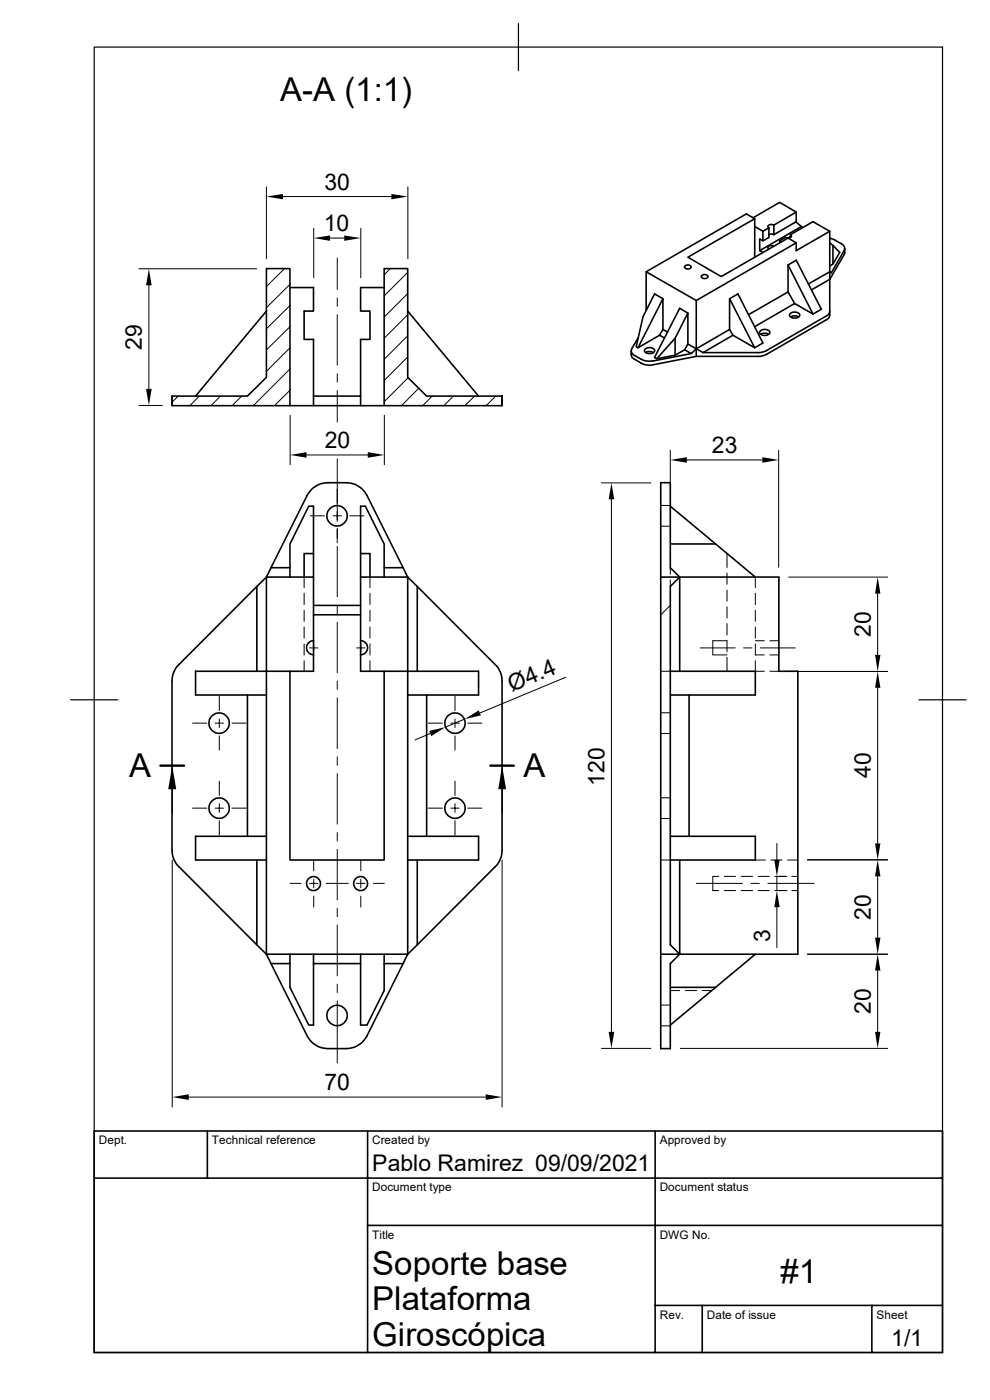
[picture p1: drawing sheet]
<svg xmlns="http://www.w3.org/2000/svg" width="210mm" height="297mm" viewBox="0 0 210 297" stroke-linecap="round" stroke-linejoin="round" font-family="sans-serif">
<g fill="none" stroke="#000" stroke-width=".34">
<path d="M56.5 57h5v29.1h-25v-2.1h16l4-3.9zM137.1 57.7v8.1M145.2 56.5a.76 .76 0 0 1 .8-.3 .76 .76 0 0 1 .6 .6 .76 .76 0 0 1-.8 .3 .76 .76 0 0 1-.6-.6zM148.8 58.5a.76 .76 0 0 1 .8-.3 .76 .76 0 0 1 .6 .6 .76 .76 0 0 1-.8 .3 .76 .76 0 0 1-.6-.6zM160.1 48v-1.6l-1.8-1-21.2 12.3 10.6 6.1 21.2-12.3M160.1 46.4l-14.2 8.2 7.1 4.1 14.2-8.2M160.1 48l1.7 1.1M160.1 48v6.6M163.1 49.8l.3-.1 .7 .1M163.1 48.3v2.1l-1.3 .7-.6-.4v2.5M163.1 48.3l-1.3 .8v2M164.1 47.8a.77 .77 0 0 0-1.2 .3l.2 .2"/>
<path d="M164.1 52.2a.77 .77 0 0 0-1.2 .4l.2 .2M165.7 51.3l-.3-.2v.4M166.6 50.4l-1.2 .7M166.7 50.4l.4 .1M167.2 56.2l5.3 10.4M167.7 49.8a.43 .43 0 0 1 .1 .6 .43 .43 0 0 1-.6 .1M167.7 49.8l4.8-2.8 3.5 2.1-7.1 4.1v-1.7l-1.7-1M167.7 49.8v.6M167.7 50.2l-.5 .3M168.8 47.1l1.2 .9M168.9 45v2l-4.7 2.8v-2l4.7-2.8-3.5-2.1-5.7 3.3M170.3 48.3l-.3-.3-8.8 5.2 .6 .4"/>
<path d="M176 51.5l2.1 2.1-1.4 2.4-.7 .4M176 49.1v8.6l.4 .2 2.7-4.7a1.11 1.11 0 0 0-.6-1.5l-1.4-.8M176 50.5l1.1 .4M176 59.3v7.5l-.1 .6-.6 .5-13 7.4-1.1 .3h-13.5l-9.6 1.9-.9-.1-1.2-.4M176 59.3v-1.6l-4.5 2.5M176 59.3l-3.9 2.2M176.7 52.1v3.9M179.2 52.7l-.1 1.3-3.1 5.3M56.5 66l-15 18M61.5 61h5v5h-2v6h2v14.1M81.5 61h-5v5h2v6h-2v14.1M86.5 66l15 18"/>
<path d="M133.9 74.4l.1 1.2 .6 .6M134.7 76.2l1.3 .8M134.7 75.4l1.3 .8M135.4 71.6l-1.4 2.4a1.11 1.11 0 0 0 .6 1.4M136 76.2l1.2 .4 1.4-.1M136.9 74a1.36 1.36 0 0 1 2 .4 1.26 1.26 0 0 1-2.2 0zM136.9 74.8a1.8 1.8 0 0 1 1.7 0M140.6 69.9v-6.5l-5.3 10.4 4.6-2.7M140.6 63.4l-1.7-1-2.5 4.8-1.4 6.4 .3 .2M141.6 70.4l-1-.5-.7 1.2 1.1 .6M143.2 75.4l-3.9 .7M145.9 73l1.8 1-1.1 1-1.4-.8z"/>
<path d="M145.9 73v-6.6l-2.7 5.4v3.6l2-1.2M145.9 66.4l-1.7-1-5.3 10.4 .4 .3 3.9-4.3M146.6 75l-8 1.6M147.7 63.8v11.8M154.8 63.4l5.3 10.4M154.8 69.9l.7 1.2-6.4 3.7-1.4-.8 7.1-4.1v-6.5l1.7-1 5.3 10.4-1.7 1-4.6-2.7M158.8 66.8l8.4-4.9v-5.7l1.7-1 5.3 10.4-1.7 1-3.9-2.2-8.5 4.9M161.3 70.2a1.36 1.36 0 0 1 2 .3 1.26 1.26 0 0 1-2.2 0zM161.4 70.9a1.8 1.8 0 0 1 1.7 0M167.2 61.9l1.4 2.5M167.6 66.5a1.36 1.36 0 0 1 2.1 .3 1.26 1.26 0 0 1-2.2 0zM167.7 67.2a1.8 1.8 0 0 1 1.7 0"/>
<path d="M176 66l-.1 .6-.4 .3-13.4 7.7-.9 .2h-12.1M36.5 84v2.1M61.5 86.1h20M66.5 84h10M106.5 84h-16l-4-3.9v-23.1h-5v29.1h25v-2.1v2.1M65.1 105.2l-7.6 15.2h4M66.5 117.4h-2v5M76.5 117.4h2v5M77.9 105.2a5.2 5.2 0 0 0-4.5-2.8h-3.8a5.2 5.2 0 0 0-4.5 2.8M77.9 105.2l7.6 15.2h-4M142.2 107.4l18 15M142.2 115.4h9.6"/>
<path d="M54.5 124.4l-16.5 16.6a4.9 4.9 0 0 0-1.5 3.5v35.9a4.9 4.9 0 0 0 1.5 3.5l16.5 16.5M57.5 120.4l-1 2-2 2v18M61.5 122.4v-7l4-8h1v15M66.5 130.4h10M66.5 128.4h10M66.5 135.9v6.5h-25v5h15M66.5 135.9a1.48 1.48 0 0 0-1.5 1.5 1.48 1.48 0 0 0 1.5 1.5M76.5 122.4v-15h1l4 8v7M76.5 122.4h10v80h-30v-80h10v13.5M76.5 122.4v20h25v5h-15M76.5 135.9a1.48 1.48 0 0 1 1.5 1.5 1.48 1.48 0 0 1-1.5 1.5M85.5 120.4l1 2 2 2v18"/>
<path d="M88.5 124.4l16.5 16.6a4.9 4.9 0 0 1 1.5 3.5v35.9a4.9 4.9 0 0 1-1.5 3.5l-16.5 16.5M140.2 122.4h4M144.2 122.4l-2-2v-18h-2v100M144.2 122.4l-2 2v76l2 2-2 2v18.1h-2v-20.1M52.5 147.4v30M61.5 142.4v40.1h20v-40.1M90.5 147.4v30M142.2 142.4h18v5h-18M144.2 142.4v-20h21v20h4v60h-25v-19.9M146.2 147.4v30M56.5 177.4h-15v5.1h15M86.5 177.4h15v5.1h-15"/>
<path d="M142.2 177.4h18v5.1h-18M54.5 182.5v17.9l2 2 1 2h4M88.5 182.5v17.9l-2 2-1 2h-4M57.5 204.4l7.6 15.3M66.5 202.4v15.1h-1l-4-8v-7.1M66.5 204.4h10M76.5 202.4v15.1h1.4l3.6-7.4v-7.7M77.9 219.7a5.2 5.2 0 0 1-4.5 2.8h-3.8a5.2 5.2 0 0 1-4.5-2.8M85.5 204.4l-7.6 15.3M140.2 202.4h4M142.2 209.5h9.6M160.2 202.4l-18 15.1"/>
<path d="M20 239.9h179.9v47h-179.9zM44 239.9v10M78 239.9v47M139 239.9v47M20 249.9h179.9M78 260h121.9M139 276.9h60.9M149 276.9v10M185 276.9v10"/>
<circle cx="71.5" cy="109.4" r="2.15"/>
<circle cx="46.5" cy="153.4" r="2.15"/>
<circle cx="96.5" cy="153.4" r="2.15"/>
<circle cx="46.5" cy="171.5" r="2.15"/>
<circle cx="96.5" cy="171.4" r="2.15"/>
<circle cx="66.5" cy="187.5" r="1.49"/>
<circle cx="76.5" cy="187.5" r="1.49"/>
<circle cx="71.5" cy="215.4" r="2.15"/>
</g>
<g fill="none" stroke="#000" stroke-width=".21">
<path d="M56.5 39.6v15.3M86.5 39.6v15.3M29.5 57h24.9M60 41.7h23M60.3 57l-3.8 3.8M66.5 48.4v10.5M70 50.5h3M71.5 54.7v6.7M76.5 48.4v10.5M82.8 57l-1.3 1.3M86.5 57.7l-5 5M31.6 60.5v22"/>
<path d="M61.6 60.3l-5.1 5M61.6 64.8l-5.1 5M61.6 69.3l-5.1 5M61.6 73.7l-5.1 5.1M61.6 78.2l-7.8 7.8M71.5 63.2v1.8M71.5 66.8v10.7M71.5 79.3v1.8M86.5 62.2l-5 5M86.5 66.7l-5 5M86.5 71.2l-5 5M86.5 75.7l-5 5"/>
<path d="M29.5 86h4.9M37.8 84l-1.3 1.3M42.3 84l-2 2M46.8 84l-2 2M51.3 84l-2 2M61.6 88.1v10.5M61.6 82.8l-3.3 3.2M65 96.5h13M71.5 82.8v6.7M71.5 97.4v13.2M81.5 88.1v10.5M86.6 80.1l-5.1 5.1"/>
<path d="M88.9 82.3l-3.7 3.7M91.7 84l-2 2M96.2 84l-2 2M100.7 84l-2 2M105.2 84l-2 2M142.2 95.5v7.6M145.7 97.6h16M165.2 95.5v24.9M65.8 109.4h3M70.7 109.4h1.7M71.5 115.9v10.7M71.5 112.1v3"/>
<path d="M74.2 109.4h3M127.6 102.4h10.5M129.7 105.9v113M140.2 111.6h2M140.2 107.2h2M154.2 117.4v3M64.5 122.4v2.3M64.5 125.9v2.4M64.5 129.5v2.3M64.5 133v2.4M64.5 136.6v2.4M65.7 137.5h1.7"/>
<path d="M66.5 136.5v1.8M71.5 128.4v1.8M71.5 132v10.7M75.6 137.5h1.8M76.5 136.5v1.8M78.5 122.4v2.3M78.5 125.9v2.4M78.5 129.5v2.3M78.5 133v2.4M78.5 136.6v2.4M142.2 128.4l-2 2M142.2 120.4v1.4"/>
<path d="M142.2 123v1.4M148.5 137.5h7.5M154.2 135.9h-3v3h3M154.2 121.6v2.4M154.2 125.2v2.4M154.2 128.7v2.4M154.2 132.3v2.4M154.2 135.9v2.4M154.2 139.4v3M157.7 137.5h1.8M160.2 138.9h1.9M160.2 135.9h1.9"/>
<path d="M160.2 122.4v2.3M160.2 125.9v2.4M160.2 129.5v2.3M160.2 133v2.4M160.2 136.6v2.4M161.3 137.5h7.4M163.3 138.9h1.9M163.3 135.9h1.9M167.3 122.4h21M186.2 125.9v13M40.9 153.4h3M45.6 153.4h1.8"/>
<path d="M46.5 147.7v3M46.5 152.5v1.8M46.5 156.1v3M49.2 153.4h3M64.5 140.2v2.2M71.5 144.5v1.8M71.5 148v10.8M78.5 140.2v2.2M90.8 153.4h3.1M91.3 155.6l-3.2 1.4M95.6 153.4h1.8M96.5 147.7v3"/>
<path d="M96.5 152.5v1.8M96.5 156.1v3M98.6 152.6l-4.1 1.7M99.2 153.4h3M120 143.7l-18.2 7.6M140.2 142.4h2M140.2 155.6h2M140.2 151.2h2M160.2 140.2v2.2h1.9M163.3 142.4h1.9M167.3 142.5h21M186.2 145.9v33"/>
<path d="M36.5 167.4v5M40.9 171.5h3M45.6 171.5h1.8M46.5 165.7v3M46.5 170.5v1.8M46.5 174.1v3M49.2 171.5h3M71.5 160.6v1.7M71.5 164.1v10.7M71.5 176.6v1.8M90.8 171.5h3.1M95.6 171.5h1.8"/>
<path d="M96.5 165.7v3M96.5 170.5v1.8M96.5 174.1v3M99.2 171.5h3M106.5 167.4v5M140.2 173.7h2M140.2 169.2h2M164.8 178.9v3.5M36.5 182.5v52.4M61.6 187.4h2.2M65.7 187.4h1.7M66.5 182.4v2.3"/>
<path d="M66.5 186.5v1.8M66.5 190.1v2.3M69.2 187.4h4.7M71.5 180.2v10.7M71.5 192.7v1.8M71.5 196.3v10.7M75.6 187.4h1.8M76.5 182.4v2.3M76.5 186.5v1.8M76.5 190.1v2.3M79.2 187.4h2.3M106.5 182.5v52.4"/>
<path d="M140.2 182.5h2M147.7 187.4h9.8M152.5 185.9h-1.3v3h1.3M153.7 188.9h2.3M153.7 185.9h2.3M157.2 188.9h2.4M157.2 185.9h2.4M159.3 187.4h1.8M160.2 182.5h2.1M160.8 188.9h2.4M160.8 185.9h2.4M162.9 187.4h9.8"/>
<path d="M163.5 182.5h2.4M164.4 185.9h2.5M164.8 185.9v3M164.8 192.4v8.6M166.9 188.9h-2.5M167.1 182.5h2.1M168 188.9h1.2M168 185.9h1.2M171.3 182.4h17M186.2 185.9v13M71.5 208.8v1.8M71.5 212.3v13.2"/>
<path d="M140.2 217.6h2M140.2 213.2h2M142.2 210.1h2M145.4 210.1h2.4M149 210.1h2M171.3 202.4h17M186.2 205.9v13M40 232.7h63M127.6 222.4h10.5M144.3 222.4h44"/>
</g>
<path d="M20 10h179.9v276.9h-179.9zM110 5v10M15 148.5h10M194.9 148.5h10" fill="none" stroke="#000" stroke-width=".25"/>
<path d="M34 162.4h5M104 162.4h5" fill="none" stroke="#000" stroke-width=".51"/>
<g fill="#000">
<path d="M56.5 41.7l3.5-.6v1.2zM66.5 50.5l3.5-.5v1.1zM73 50l3.5 .5-3.5 .6zM83 41.1l3.5 .6-3.5 .6zM31.6 57l.6 3.5h-1.2zM31 82.5h1.2l-.6 3.5zM61.6 96.5l3.4-.6v1.2zM78 95.9l3.5 .6-3.5 .6zM142.2 97.6l3.5-.6v1.2zM161.7 97l3.5 .6-3.5 .6zM129.7 102.4l.6 3.5h-1.2zM186.2 122.4l.6 3.5h-1.2z"/>
<path d="M185.6 138.9h1.2l-.6 3.6zM91.1 155.1l3.4-.8-3 1.9zM98.6 152.6l3-1.9 .4 1.1zM186.2 142.5l.6 3.4h-1.2zM36.5 162.4l.9 5h-1.7zM106.5 162.4l.9 5h-1.7zM185.6 178.9h1.2l-.6 3.5zM164.3 182.4h1.1l-.6 3.5zM164.8 188.9l.6 3.5h-1.1zM186.2 182.4l.6 3.5h-1.2zM185.6 198.9h1.2l-.6 3.5zM129.1 218.9h1.2l-.6 3.5z"/>
<path d="M186.2 202.4l.6 3.5h-1.2zM185.6 218.9h1.2l-.6 3.5zM36.5 232.7l3.5-.5v1.1zM103 232.2l3.5 .5-3.5 .6z"/>
</g>
<g font-size="7">
<text x="59.4" y="21.3">A-A (1:1)</text>
<text x="27.4" y="164.9">A</text>
<text x="111.1" y="164.9">A</text>
<text x="79" y="270.5">Soporte base</text>
<text x="165.6" y="272.2">#1</text>
<text x="79" y="278">Plataforma</text>
<text x="79" y="285.5">Giroscópica</text>
</g>
<g font-size="4.9">
<text x="68.8" y="40.3">30</text>
<text x="68.7" y="49.1">10</text>
<text x="30.1" y="74.2" transform="rotate(-90 30.1 74.2)">29</text>
<text x="68.9" y="95">20</text>
<text x="151" y="96.1">23</text>
<text x="184.7" y="135.1" transform="rotate(-90 184.7 135.1)">20</text>
<text x="108.6" y="146.8" transform="rotate(-23 108.6 146.8)">Ø4.4</text>
<text x="128.2" y="166.7" transform="rotate(-90 128.2 166.7)">120</text>
<text x="184.7" y="165.1" transform="rotate(-90 184.7 165.1)">40</text>
<text x="184.7" y="195.1" transform="rotate(-90 184.7 195.1)">20</text>
<text x="163.4" y="199.8" transform="rotate(-90 163.4 199.8)">3</text>
<text x="184.7" y="215.1" transform="rotate(-90 184.7 215.1)">20</text>
<text x="68.8" y="231.3">70</text>
<text x="79" y="248.5">Pablo Ramirez 09/09/2021</text>
<text x="189.1" y="285.6">1/1</text>
</g>
<g font-size="2.5">
<text x="21" y="242.7">Dept.</text>
<text x="45" y="242.7">Technical reference</text>
<text x="78.9" y="242.7">Created by</text>
<text x="140" y="242.7">Approved by</text>
<text x="79" y="252.8">Document type</text>
<text x="139.9" y="252.8">Document status</text>
<text x="79" y="262.8">Title</text>
<text x="139.9" y="262.8">DWG No.</text>
<text x="140" y="279.7">Rev.</text>
<text x="149.9" y="279.7">Date of issue</text>
<text x="186" y="279.7">Sheet</text>
</g>
</svg>
